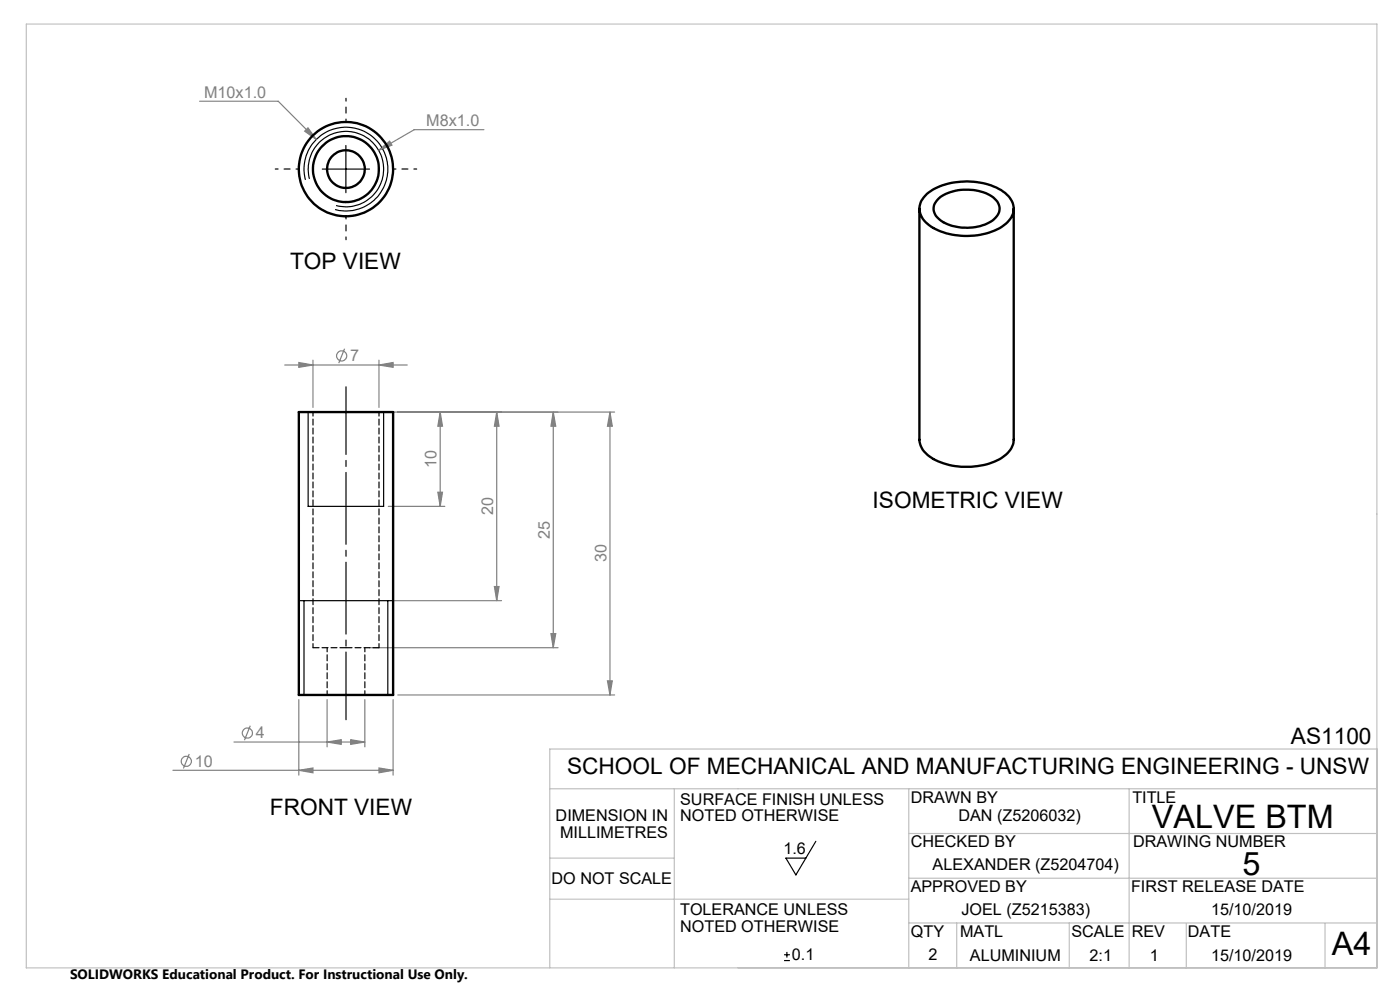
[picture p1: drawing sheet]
<svg xmlns="http://www.w3.org/2000/svg" width="297mm" height="210mm" viewBox="0 0 297 210" stroke-linecap="round" stroke-linejoin="round" font-family="sans-serif">
<g fill="none" stroke="#808080" stroke-width=".25">
<path d="M42.3 21.5h16.7l8.1 8.1M64.6 27.8l.7-.7 1.8 2.5zM80.3 31.9l2.4-2 .4 .9zM102.7 27.5h-14.8l-7.6 4.4M60.4 77.4h26M63.4 76.9l3 .5-3 .5zM66.4 76.4v10M73.1 74l-1.2 3M80.4 77.4l3-.5v1zM80.4 76.4v10M81.4 87.4h49M93.4 87.4v20"/>
<path d="M93.4 87.4l.5 3h-1zM105.4 87.4v40M105.4 87.4l.5 3h-1zM117.4 87.4v50M117.4 87.4l.5 3h-1zM129.4 87.4l.5 3h-1zM129.4 87.4v60M82.4 107.4h12M92.9 104.4h1l-.5 3zM78.4 137.4h40M83.3 127.4h23.1M104.9 124.4h1l-.5 3z"/>
<path d="M116.9 134.4h1l-.5 3zM40.1 159.9l-1.2 3.1M49.6 157.4h27.8M53.1 153.9l-1.2 3.1M63.4 148.4v16M69.4 157.4l3-.5v1zM69.4 148.4v10M74.4 156.9l3 .5-3 .5zM77.4 148.4v10M83.4 148.4v16M84.4 147.4h46M128.9 144.4h1l-.5 3z"/>
<path d="M36.7 163.4h46.7M63.4 163.4l3-.5v1zM80.4 162.9l3 .5-3 .5z"/>
<circle cx="72.5" cy="75.5" r="1.07"/>
<circle cx="52.5" cy="155.5" r="1.07"/>
<circle cx="39.5" cy="161.5" r="1.08"/>
</g>
<path d="M64.8 38.2a8.9 8.9 0 0 1 7.8-11.2 8.9 8.9 0 0 1 9.6 9.6 8.9 8.9 0 0 1-11.1 7.8M65.7 38a8 8 0 0 1 7-10.1 8 8 0 0 1 8.7 8.7 8 8 0 0 1-10.1 7M68.4 35.9h10M73.4 30.9v10M65.4 87.4v20h16v-20M63.4 127.4h20M64.5 127.4v20M82.3 127.4v20M173.1 178.5l-4.3 7.1-2.1-3.6h4.3M166.3 203.8h1.3M166.3 202.5h1.3M166.9 201.9v1.2" fill="none" stroke="#000" stroke-width=".25"/>
<path d="M73.4 152.7v-70.7" fill="none" stroke="#000" stroke-width=".25" stroke-dasharray="15.2 1.3 1.3 1.3" stroke-dashoffset=".9"/>
<g fill="none" stroke="#c0c0c0" stroke-width=".25">
<path d="M5.6 5.1h286.5v200.2h-286.5zM292.1 158.9h-175.5v46.4M116.6 167.3h175.5M143.1 167.3v38M192.8 167.3v38M192.8 176.8h99.3M239.5 167.3v38M116.6 190.7h76.2M116.6 182h26.5M192.8 186.3h99.3M192.8 195.8h99.3M203 195.8v9.5"/>
<path d="M226.8 195.8v9.5M251.7 195.9v9.4M281.1 195.9v9.4"/>
</g>
<path d="M63.4 35.9h-5M73.4 25.9v-5M83.4 35.9h5M73.4 45.9v5" fill="none" stroke="#000" stroke-width=".25" stroke-dasharray="15.2 1.3 1.3 1.3" stroke-dashoffset="14.6"/>
<g fill="#808080">
<path d="M80.4 162.9l3 .5-3 .5zM63.4 163.4l3-.5v1zM80.4 77.4l3-.5v1zM63.4 76.9l3 .5-3 .5zM74.4 156.9l3 .5-3 .5zM69.4 157.4l3-.5v1z"/>
<path d="M65.3 27.1l-.7 .7 2.5 1.8zM80.3 31.9l2.8-1.1-.4-.9z"/>
<path d="M128.9 144.4h1l-.5 3zM129.4 87.4l.5 3h-1z"/>
<path d="M93.4 87.4l.5 3h-1zM92.9 104.4h1l-.5 3zM105.4 87.4l.5 3h-1zM104.9 124.4h1l-.5 3zM117.4 87.4l.5 3h-1zM116.9 134.4h1l-.5 3z"/>
</g>
<g fill="none" stroke="#000" stroke-width=".5">
<path d="M195.1 44.3v49a4.9 4.9 0 0 0 2.9 4.1 15.8 15.8 0 0 0 14.5-.3 4.9 4.9 0 0 0 2.6-3.8v-49M196.6 41.2a14.9 14.9 0 0 1 13.7-1.9 6.7 6.7 0 0 1 4.6 4.2 4.4 4.4 0 0 1-2.4 4.6 15.1 15.1 0 0 1-15.4-.3 3.9 3.9 0 0 1-.5-6.6zM199.2 42a10.5 10.5 0 0 1 11.5-.1 2.83 2.83 0 0 1-.1 4.9 10.4 10.4 0 0 1-11.2-.2 2.72 2.72 0 0 1-.2-4.6zM63.4 87.4h20v60h-20z"/>
<circle cx="73.4" cy="35.9" r="4"/>
<circle cx="73.4" cy="35.9" r="7"/>
<circle cx="73.4" cy="35.9" r="10"/>
</g>
<path d="M66.4 137.4h7M73.4 137.4h7" fill="none" stroke="#000" stroke-width=".25" stroke-dasharray="1.3 .6"/>
<path d="M66.4 87.4v50M69.4 137.4v10M80.4 137.4v-50M77.4 147.4v-10" fill="none" stroke="#000" stroke-width=".25" stroke-dasharray="1.3 .6" stroke-dashoffset=".4"/>
<g font-size="6.9">
<text x="244.4" y="175.7">VALVE BTM</text>
<text x="263.6" y="185.7">5</text>
<text x="282.6" y="202.6">A4</text>
</g>
<g font-size="4.8">
<text x="61.5" y="57.2">TOP VIEW</text>
<text x="185.1" y="107.7">ISOMETRIC VIEW</text>
<text x="273.9" y="157.8">AS1100</text>
<text x="120.3" y="164.3">SCHOOL OF MECHANICAL AND MANUFACTURING ENGINEERING - UNSW</text>
<text x="57.2" y="172.8">FRONT VIEW</text>
</g>
<g font-size="3.4" fill="#808080">
<text x="43.3" y="20.7">M10x1.0</text>
<text x="90.4" y="26.7">M8x1.0</text>
<text x="74.3" y="76.6">7</text>
<text x="92.6" y="99.3" transform="rotate(-90 92.6 99.3)">10</text>
<text x="104.6" y="109.3" transform="rotate(-90 104.6 109.3)">20</text>
<text x="116.6" y="114.3" transform="rotate(-90 116.6 114.3)">25</text>
<text x="128.6" y="119.3" transform="rotate(-90 128.6 119.3)">30</text>
<text x="54.3" y="156.6">4</text>
<text x="41.3" y="162.6">10</text>
</g>
<g font-size="3.4">
<text x="144.3" y="170.7">SURFACE FINISH UNLESS</text>
<text x="193.2" y="170.3">DRAWN BY</text>
<text x="240.2" y="170.3">TITLE</text>
<text x="117.9" y="174.2">DIMENSION IN</text>
<text x="118.8" y="177.7">MILLIMETRES</text>
<text x="144.3" y="174.2">NOTED OTHERWISE</text>
<text x="193.2" y="179.8">CHECKED BY</text>
<text x="203.3" y="174.2">DAN (Z5206032)</text>
<text x="240.4" y="179.8">DRAWING NUMBER</text>
<text x="166.2" y="181.2">1.6</text>
<text x="197.9" y="184.6">ALEXANDER (Z5204704)</text>
<text x="117" y="187.5">DO NOT SCALE</text>
<text x="193.2" y="189.3">APPROVED BY</text>
<text x="239.9" y="189.3">FIRST RELEASE DATE</text>
<text x="144.3" y="194.2">TOLERANCE UNLESS</text>
<text x="144.3" y="197.7">NOTED OTHERWISE</text>
<text x="204" y="194.1">JOEL (Z5215383)</text>
<text x="256.9" y="194.1">15/10/2019</text>
<text x="168" y="203.7">0.1</text>
<text x="193.2" y="198.8">QTY</text>
<text x="197" y="203.7">2</text>
<text x="203.7" y="198.8">MATL</text>
<text x="205.8" y="203.8">ALUMINIUM</text>
<text x="227.3" y="198.8">SCALE</text>
<text x="231.1" y="203.8">2:1</text>
<text x="240.1" y="198.8">REV</text>
<text x="243.9" y="203.8">1</text>
<text x="252" y="198.8">DATE</text>
<text x="256.9" y="203.8">15/10/2019</text>
</g>
<text font-size="2.9" x="14.9" y="207.6">SOLIDWORKS Educational Product. For Instructional Use Only.</text>
</svg>
